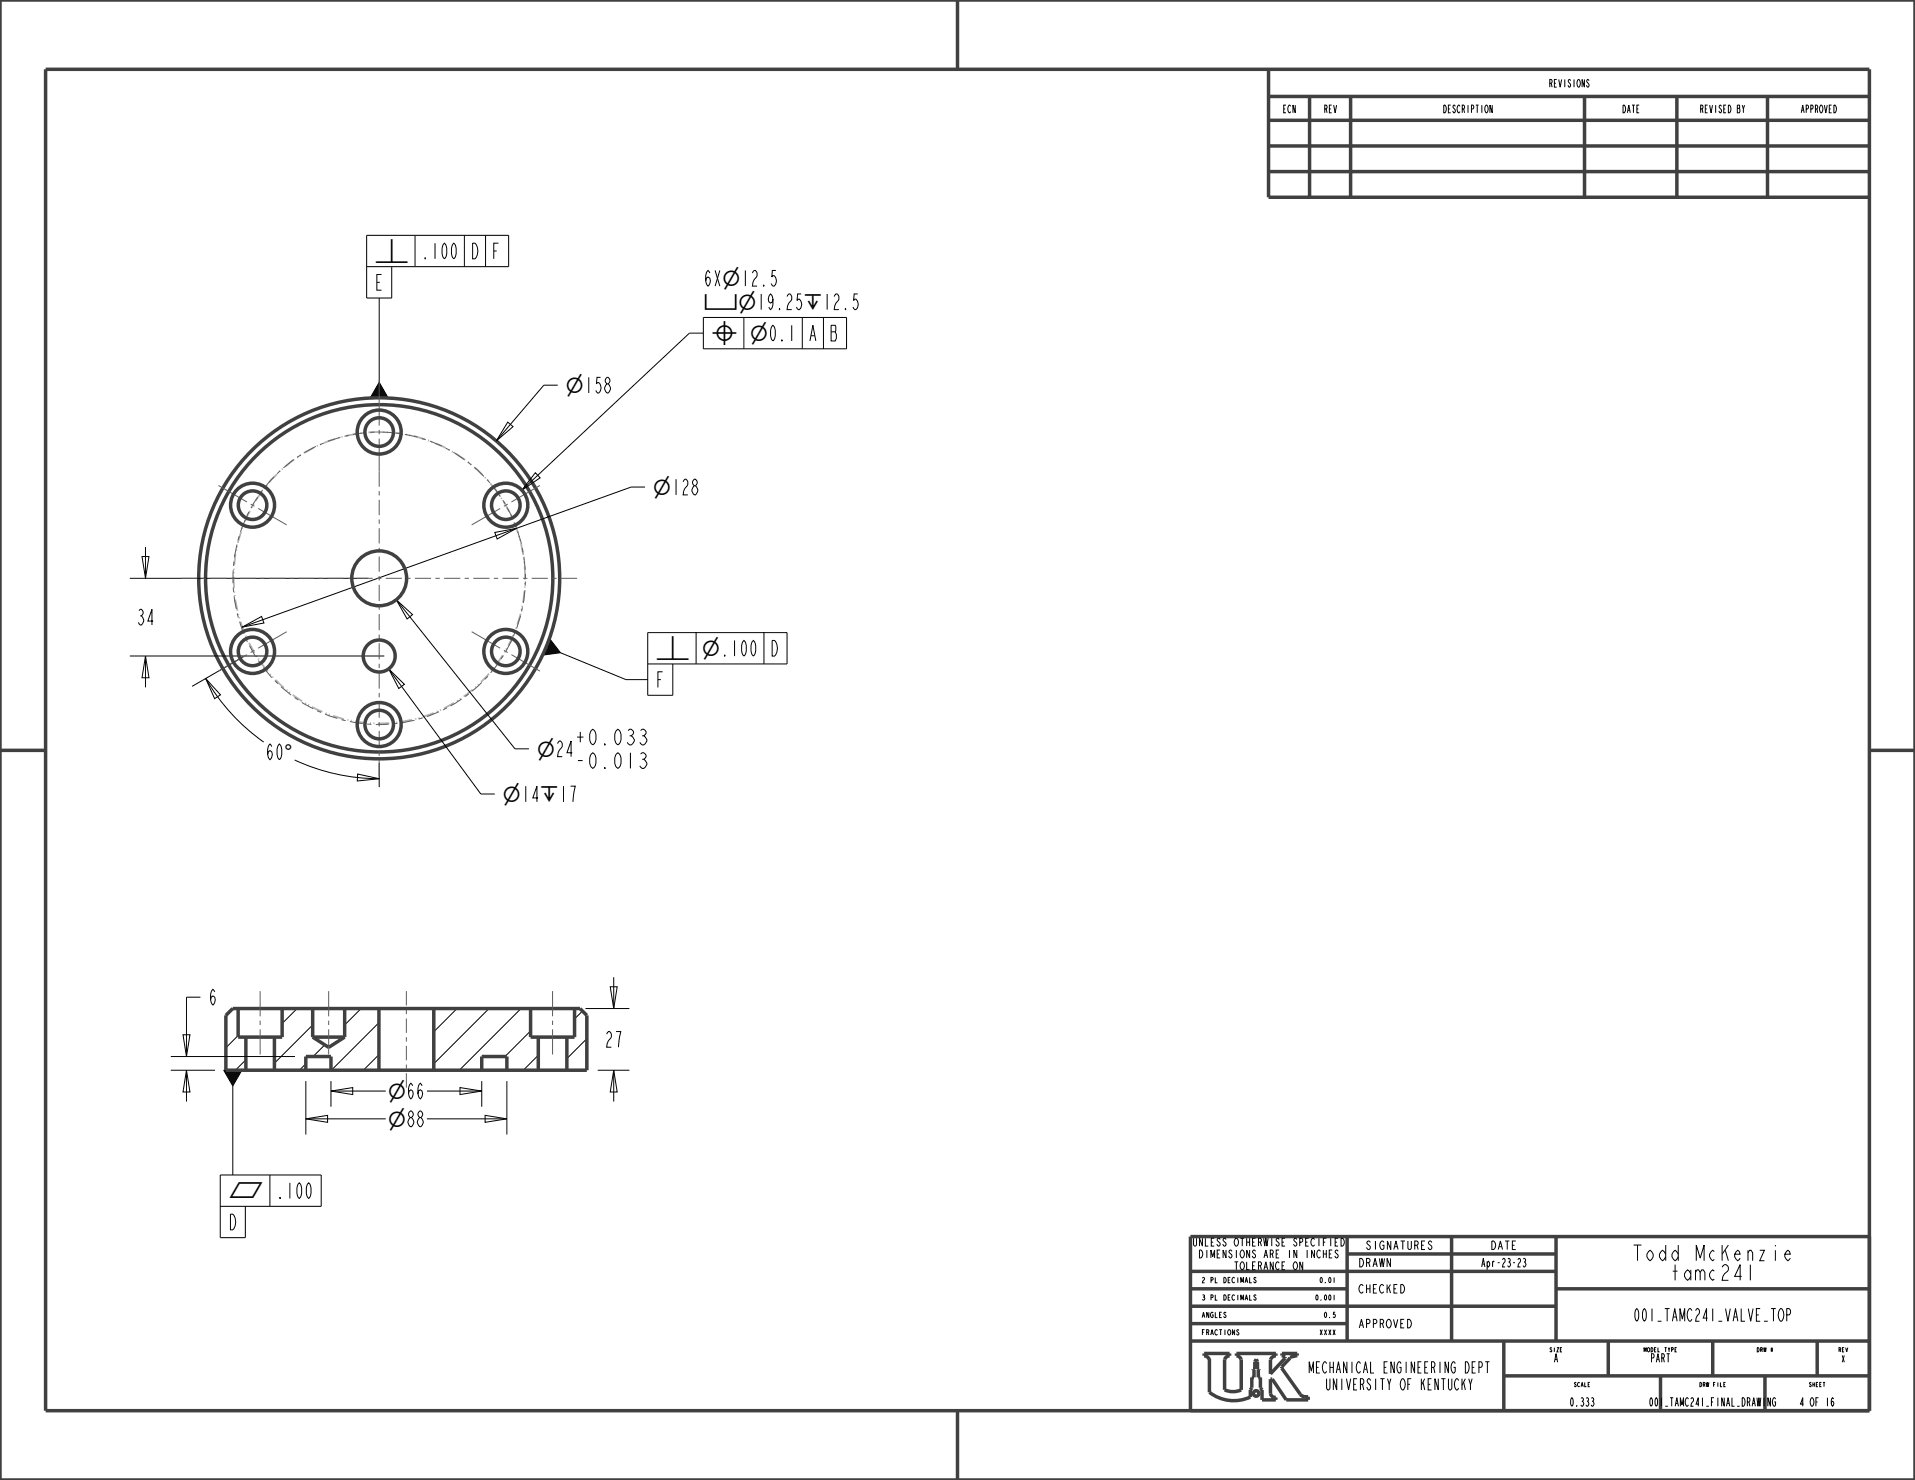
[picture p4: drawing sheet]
<svg xmlns="http://www.w3.org/2000/svg" width="279mm" height="216mm" viewBox="0 0 279 216" stroke-linecap="round" stroke-linejoin="round" font-family="sans-serif">
<g fill="none" stroke="#000" stroke-width=".15">
<path d="M53.5 38.9h20.7v-4.6h-20.7v9.2h3.7v-4.6M60.6 34.3v4.6M67.8 34.3v4.6M70.8 34.3v4.6M55.3 55.8l1.3 2.3h-2.6zM55.3 43.5v12.3M81.4 56.2h-2.1l-6.9 8.1M102.6 46.3h20.9v4.6h-20.9zM102.6 48.6h-2l-24.5 22.9M108.5 46.3v4.6M117.1 46.3v4.6M120.1 46.3v4.6"/>
<path d="M21.2 79.8v4.6M72.2 77.7l3.2-.6-2.9 1.5zM74.1 61.6l.8 .6-2.5 2.1zM78.1 69l.7 .7-2.7 1.8zM94.1 71.1h-2l-56.8 20.4M18.9 95.7h37.2M18.9 84.4h34.8M20.7 81.2h1l-.5 3.2zM21.2 95.7l.5 3.2h-1zM21.2 95.7v4.6M30 99a29.2 29.2 0 0 0 8.5 9.3M30 99l2.2 2.4-.9 .5z"/>
<path d="M35.3 91.5l2.9-1.6 .3 1zM35.5 95.8l-7.5 4.3M56.7 97.6l2.3 2.2-.8 .6zM56.7 97.6l13.5 18.2h2M57.8 87.5l2.4 2.2-.8 .6zM57.8 87.5l17.3 21.7h2.1M80.2 93.1l1.6 2.1-2.6 .4zM81.8 95.2l9.5 3.9h3.2M94.5 96.9h20.3v-4.6h-20.3v9.1h3.7v-4.5M101.6 92.3v4.6M111.5 92.3v4.6M43 110.9a29.2 29.2 0 0 0 12.3 2.7"/>
<path d="M52.2 112.9l3.1 .7-3.2 .3zM55.3 111.3v3.5M24.9 156.1h6.5M24.9 154.1h18.1M26.7 150.9h1l-.5 3.2zM27.2 156.1l.5 3.2h-1zM27.2 156.1v4.6M29.2 145.5h-2v8.6M32.6 156.1h2.7l-1.3 2.3zM34 158.4v13M34 147.1l-1 1.1M34.7 151.1l-1.7 1.8"/>
<path d="M35.9 154.6l-1.6 1.5M43.3 147.1l-2.1 2.2M44.6 155.2l-.9 .9M44.6 157.7v7.8M45.6 149.5l-5.6 5.6M47.4 152.4l-1.7 1.7M48.3 159.2l3.2-.5v1zM48.3 157.7v3.7M48.3 159.2h8M52.7 147.1l-2.4 2.4M55.3 149.2l-7 6.9M55.3 153.9l-2.3 2.2"/>
<path d="M62.3 159.2h8M66.7 147.1l-3.4 3.4M67.1 158.7l3.2 .5-3.2 .5zM70.3 157.7v3.7M71.3 147.1l-8 8.1M74 157.7v7.8M76 147.1l-9 9M77.4 150.4l-3.7 3.7M78.5 153.9l-2.2 2.2M85 147.5l-1.2 1.1M85.4 147.1h6.4M85.6 151.5l-2.9 2.9"/>
<path d="M87.2 156.1h4.6M89 143.9h1.1l-.6 3.2zM89.5 156.1l.6 3.2h-1.1zM89.5 142.6v4.5M89.5 156.1v4.6M32.1 176h14.8v-4.6h-14.8v9.1h3.7v-4.5M39.4 171.4v4.6M44.6 163.2l3.2-.5v1zM44.6 163.2h11.7M62.3 163.2h11.7M70.8 162.7l3.2 .5-3.2 .5zM178 180.8l-.1-.2-.3 .2 .4 .6v.3l-.3 .1-.2-.3"/>
<path d="M178.6 188.9a.39 .39 0 0 1 .3 .4 .39 .39 0 0 1-.3 .4zM178.6 186.3a.39 .39 0 0 1 .3 .4 .39 .39 0 0 1-.3 .4zM188.1 182.4v1.1M188.8 184.2l.1-.1a.63 .63 0 0 1 .4 .5 .63 .63 0 0 1-.4 .6l-.2-.3v-.3zM189.2 180.8l-.2-.2-.2 .2 .4 .6v.3l-.3 .1-.2-.3M190.1 184.1v1.1l-.5-1.1v1.1M191.8 182.4v1.1l-.4-1.1v1.1"/>
</g>
<g fill="none" stroke="#404040" stroke-width=".51">
<path d="M0 0h279.4v215.9h-279.4zM6.7 10.1h266v195.7h-266zM139.7 0v10.1M185.1 10.1v18.7h87.6M185.1 17.5h87.6M185.1 14.1h87.6M191.1 14.1v14.7M197.1 14.1v14.7M231.2 14.1v14.7M244.7 14.1v14.7M257.9 14.1v14.7M185.1 25h87.6"/>
<path d="M185.1 21.3h87.6M0 109.5h6.7M272.7 109.5h6.7M33 148.1l1-1h50.6l1 1v8h-52.6zM34.7 147.1v4.2h6.5v-4.2M35.9 151.3v4.8M40 151.3v4.8M44.6 156.1v-2h3.7v2M45.6 147.1v4.2M45.6 151.3l2.4 1.5 2.3-1.5M45.6 151.3h4.7M50.3 147.1v4.2"/>
<path d="M55.3 147.1v9M63.3 147.1v9M70.3 156.1v-2h3.7v2M77.4 147.1v4.2h6.4v-4.2M78.5 151.3v4.8M82.7 151.3v4.8M173.7 195.6h99M173.7 193.1h22.8M173.7 190.5h53.3M173.7 188h22.8M173.7 185.5h53.3M176.5 198.3v4.8a5.8 5.8 0 0 0 5.9 .7v-1l.2-.4v-1.5h.4v-1.1h-.2v-.1h.3v-1l.2-.4 .2 .4v1h.2v.1h-.1v1.1h.3v1.6l.2 .3v1.4h2v-.3a.69 .69 0 0 1-.7-.6v-2.1h.2l2.1 3h3.2v-.4a1.07 1.07 0 0 1-1.2-.4l-2.7-3.8"/>
<path d="M176.5 198.3a.96 .96 0 0 0-.8-.5v-.4h3.7v.4l-.6 .2-.1 .3v4.4a2.92 2.92 0 0 0 2.4 .1v-4.5l-.4-.4-.3-.1v-.4h5.8v.4a.96 .96 0 0 0-.8 .5v2.1l2.1-2.3v-.2l-.5-.2v-.3h2.3v.3l-1.1 .3v.1l-1.2 1.3M196.5 182.9h30.5M196.5 180.4v15.2M211.8 180.4v15.2M219.4 195.6v10.2M227 188h45.7M227 180.4v15.2M234.6 195.6v5.1M249.9 195.6v5.1M265.1 195.6v5.1M272.7 180.4h-99v25.4M139.7 205.8v10.1"/>
<path d="M219.4 200.7h53.3M242.3 200.7v5.1M257.5 200.7v5.1"/>
<circle cx="55.3" cy="84.4" r="25.3"/>
<circle cx="55.3" cy="84.4" r="26.3"/>
<circle cx="183.3" cy="203.3" r=".4"/>
</g>
<path d="M55.3 55.8l1.3 2.3h-2.6zM80.2 93.1l1.6 2.1-2.6 .4zM32.6 156.1h2.7l-1.3 2.3z" fill="#000"/>
<path d="M76.6 84.3a21.3 21.3 0 0 0-31.4-18.7 21.3 21.3 0 0 0-1.5 36.5 21.3 21.3 0 0 0 32.8-16l.1-1.8" fill="none" stroke="#b0b0b0" stroke-width=".25" stroke-dasharray="1.7 .5 .2 .3 .2 .5" stroke-linecap="butt"/>
<!-- layer: 02___PRT_ALL_AXES -->
<g fill="none" stroke="#5d5d5d" stroke-width=".15">
<path d="M55.3 55.5v6.6M31.9 70.8l4.1 2.4M36.6 73.5l.5 .4M37.7 74.2l4.1 2.4M55.3 62.7v.6M55.3 64v7M55.3 71.6v.7M55.3 72.9v2.2M55.3 75.8v.6M55.3 77v2.3M55.3 79.9v.6M73 74.2l-4.2 2.4"/>
<path d="M74.1 73.5l-.6 .4M78.8 70.8l-4.2 2.4M26.5 84.4h2.3M29.4 84.4h.7M30.7 84.4h2.4M33.7 84.4h.6M35 84.4h2.3M36 95.5l-4.1 2.4M37.1 94.9l-.5 .3M38 84.4h.6M39.2 84.4h2.4M41.8 92.2l-4.1 2.4"/>
<path d="M42.2 84.4h.7M43.5 84.4h2.4M46.5 84.4h.6M47.8 84.4h2.3M50.7 84.4h.7M52 84.4h2.4M55 84.4h.6M55.3 81.2v2.2M55.3 84v.7M55.3 85.3v2.4M55.3 88.3v.6M55.3 89.6v2.3"/>
<path d="M55.3 92.6v.6M55.3 93.8v2.4M55.3 96.8v.7M55.3 98.1v2.4M56.3 84.4h2.3M59.3 84.4h.6M60.5 84.4h2.4M63.5 84.4h.7M64.8 84.4h2.4M67.8 84.4h.6M68.8 92.2l4.2 2.4M69.1 84.4h2.3"/>
<path d="M72.1 84.4h.6M73.3 84.4h2.4M73.5 94.9l.6 .3M74.6 95.5l4.2 2.4M76.3 84.4h.6M77.6 84.4h2.3M80.6 84.4h.6M81.8 84.4h2.4M55.3 101.1v.6M55.3 102.4v2.3M55.3 105.3v.7M55.3 106.6v2.4"/>
<path d="M55.3 109.6v.6M55.3 110.9v2.3M38 144.6v3.7M38 148.9v.6M38 150.2v3.6M48 144.6v3.7M48 148.9v.6M48 150.2v3.6M59.3 144.6v2.1M59.3 147.3v.6M59.3 148.6v2.1M59.3 151.3v.6"/>
<path d="M59.3 152.6v2.1M59.3 155.3v.6M59.3 156.6v2.1M80.6 144.6v3.7M80.6 148.9v.6M80.6 150.2v3.6"/>
</g>
<path d="M76.7 84.4a21.3 21.3 0 0 0-31.5-18.8 21.3 21.3 0 0 0-1.6 36.6 21.3 21.3 0 0 0 33-16l.1-1.8" fill="none" stroke="#5d5d5d" stroke-width=".15" stroke-dasharray=".6 .6 1.9 .6" stroke-linecap="butt"/>
<g fill="none" stroke="#404040" stroke-width=".51">
<circle cx="36.8" cy="73.7" r="3.2"/>
<circle cx="36.8" cy="73.7" r="2.08"/>
<circle cx="55.3" cy="63" r="3.2"/>
<circle cx="55.3" cy="63" r="2.08"/>
<circle cx="73.8" cy="73.7" r="3.2"/>
<circle cx="73.8" cy="73.7" r="2.08"/>
<circle cx="36.8" cy="95" r="3.2"/>
<circle cx="36.8" cy="95" r="2.08"/>
<circle cx="55.3" cy="84.4" r="4"/>
<circle cx="55.3" cy="95.7" r="2.33"/>
<circle cx="73.8" cy="95" r="3.2"/>
<circle cx="73.8" cy="95" r="2.08"/>
<circle cx="55.3" cy="105.7" r="3.2"/>
<circle cx="55.3" cy="105.7" r="2.08"/>
</g>
<g font-size="3.1">
<text x="54.6" y="37.8">⏊</text>
<text x="105.4" y="41.7">⌀</text>
<text x="102.6" y="45.2">⌴⌀19.25</text>
<text x="102.6" y="45.2">⌴⌀</text>
<text x="117.2" y="45.2">↧12.5</text>
<text x="117.2" y="45.2">↧</text>
<text x="103.8" y="49.7">⌖</text>
<text x="109.4" y="49.7">⌀</text>
<text x="82.5" y="57.3">⌀158</text>
<text x="82.5" y="57.3">⌀</text>
<text x="95.3" y="72.2">⌀128</text>
<text x="95.3" y="72.2">⌀</text>
<text x="95.6" y="95.7">⏊</text>
<text x="102.4" y="95.7">⌀</text>
<text x="41.5" y="110.8">°</text>
<text x="78.3" y="110.4">⌀24</text>
<text x="78.3" y="110.4">⌀</text>
<text x="73.3" y="117">⌀14↧17</text>
<text x="73.3" y="117">⌀</text>
<text x="78.8" y="117">↧</text>
<text x="56.6" y="160.3">⌀66</text>
<text x="56.6" y="160.3">⌀</text>
<text x="56.6" y="164.4">⌀88</text>
<text x="56.6" y="164.4">⌀</text>
<text x="33.3" y="174.8">⏥</text>
</g>
<g font-size="3">
<text x="61.4" y="37.8">.100</text>
<text x="68.6" y="37.8">D</text>
<text x="71.7" y="37.8">F</text>
<text x="102.6" y="41.7">6X⌀12.5</text>
<text x="54.6" y="42.3">E</text>
<text x="112.1" y="49.7">0.1</text>
<text x="117.9" y="49.7">A</text>
<text x="121" y="49.7">B</text>
<text x="19.9" y="91.2">34</text>
<text x="105.1" y="95.7">.100</text>
<text x="112.3" y="95.7">D</text>
<text x="95.6" y="100.3">F</text>
<text x="38.7" y="110.8">60°</text>
<text x="83.7" y="108.7">+0.033</text>
<text x="83.7" y="112.1">-0.013</text>
<text x="30.4" y="146.6">6</text>
<text x="88.2" y="152.8">27</text>
<text x="33.3" y="179.4">D</text>
<text x="40.2" y="174.8">.100</text>
<text x="234.4" y="183.9">Todd</text>
<text x="246.3" y="183.9">McKenzie</text>
<text x="241.6" y="186.8">tamc241</text>
</g>
<text font-size="2.4" x="234.8" y="192.7">001_TAMC241_VALVE_TOP</text>
<text font-size="2.1" fill="#404040" x="186.8" y="200.3">MECHANICAL ENGINEERING DEPT</text>
<text font-size="2.1" x="190" y="202.8">UNIVERSITY OF KENTUCKY</text>
<g font-size="1.6">
<text x="197.7" y="182.3">SIGNATURES</text>
<text x="198.1" y="184.8">DRAWN</text>
<text x="215" y="184.8">Apr-23-23</text>
<text x="216.8" y="182.3">DATE</text>
<text x="198.1" y="188.6">CHECKED</text>
<text x="198.1" y="193.7">APPROVED</text>
<text x="226.5" y="198.7">A</text>
<text x="240.3" y="198.7">PART</text>
<text x="228.4" y="205.1">0.333</text>
<text x="237.7" y="205.1">001_TAMC241_FINAL_DRAWING 4 OF 16</text>
</g>
<g font-size="1.5">
<text x="186.8" y="16.5">ECN</text>
<text x="192.8" y="16.5">REV</text>
<text x="209.4" y="16.5">DESCRIPTION</text>
<text x="225" y="12.7">REVISIONS</text>
<text x="236.2" y="16.5">DATE</text>
<text x="247" y="16.5">REVISED BY</text>
<text x="261.9" y="16.5">APPROVED</text>
<text x="170.6" y="181.8">UNLESS</text>
<text x="171.7" y="183.5">DIMENSIONS</text>
<text x="178.4" y="181.8">OTHERWISE</text>
<text x="178.4" y="185.2">TOLERANCE</text>
<text x="184" y="183.5">ARE</text>
<text x="188.5" y="183.5">IN</text>
<text x="189.6" y="181.8">SPECIFIED</text>
<text x="191.8" y="183.5">INCHES</text>
</g>
<text font-size="1.3" x="268.5" y="198.7">X</text>
<g font-size="1">
<text x="175.3" y="189.7">3</text>
<text x="175.3" y="187.1">2</text>
<text x="176.9" y="189.7">PL</text>
<text x="176.9" y="187.1">PL</text>
<text x="179.3" y="189.7">DECIMALS</text>
<text x="179.3" y="187.1">DECIMALS</text>
<text x="190.9" y="189.7">0.001</text>
<text x="191.7" y="187.1">0.01</text>
<text x="175.3" y="194.7">FRACTIONS</text>
<text x="175.3" y="192.2">ANGLES</text>
<text x="191.7" y="194.7">XXXX</text>
<text x="192.5" y="192.2">0.5</text>
</g>
<g font-size=".8">
<text x="225.7" y="197.2">SIZE</text>
<text x="239" y="197.2">MODEL</text>
<text x="242.9" y="197.2">TYPE</text>
<text x="255.9" y="197.2">DRW</text>
<text x="258.5" y="197.2">#</text>
<text x="268" y="197.2">REV</text>
<text x="229.2" y="202.3">SCALE</text>
<text x="247.3" y="202.3">DRW</text>
<text x="249.9" y="202.3">FILE</text>
<text x="263.5" y="202.3">SHEET</text>
</g>
</svg>
